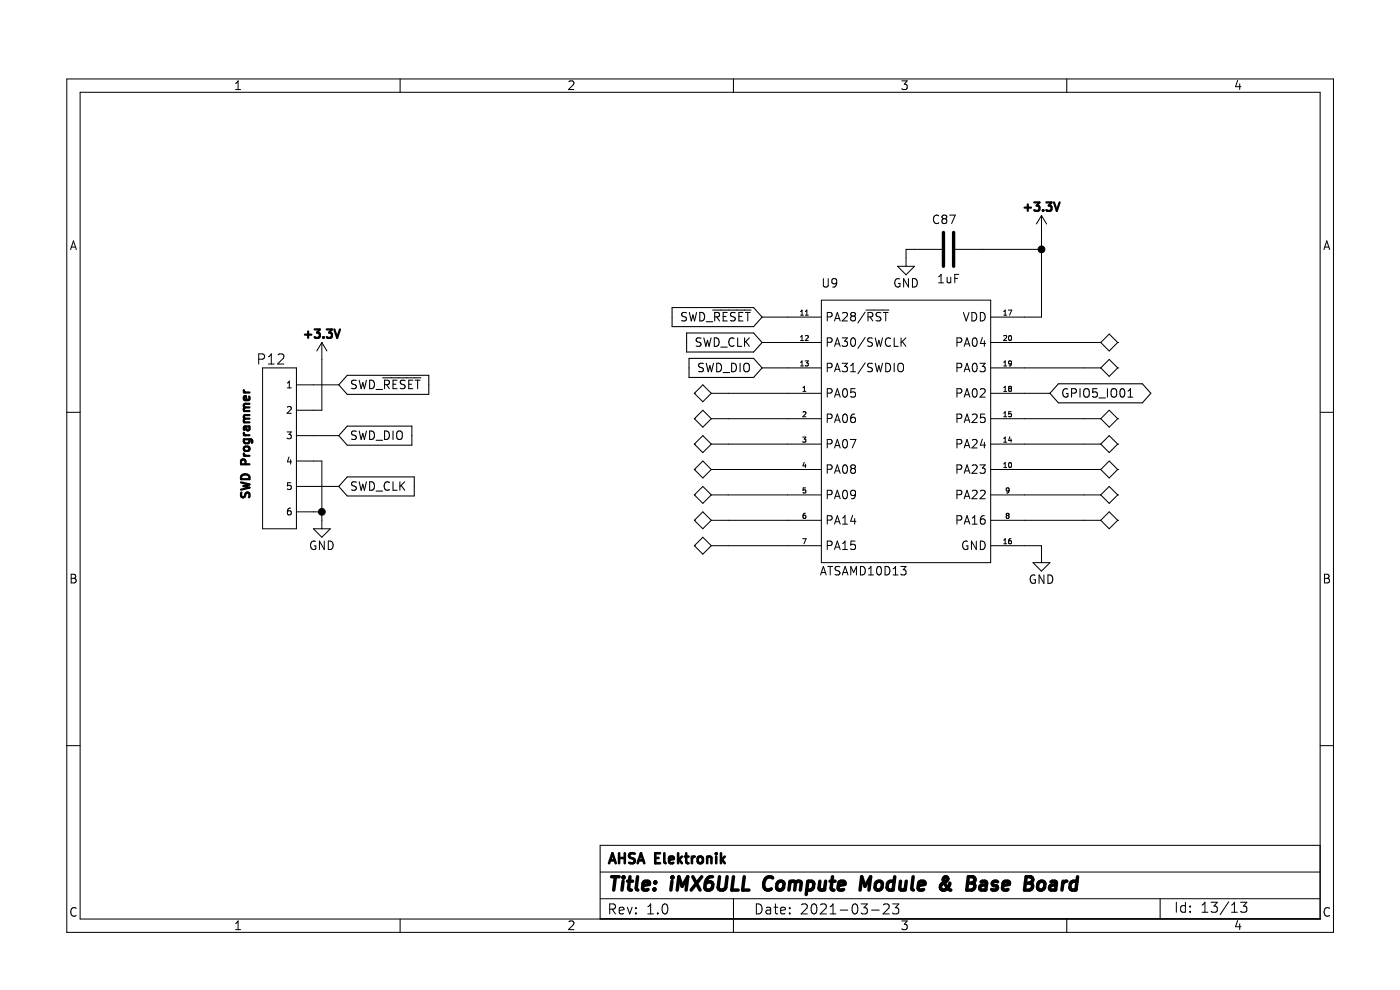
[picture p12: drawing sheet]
(kicad_sch (version 20210621) (generator eeschema)

 (paper "A5")

 (title_block
  (title "iMX6ULL Compute Module & Base Board")
  (date "2021-03-23")
  (rev "1.0")
  (company "AHSA Elektronik"))

 (lib_symbols
  (symbol "abdullah:+3.3V" (power) (pin_names (offset 0)) (in_bom yes) (on_board yes)
   (property "Reference" "#PWR" (id 0) (at 0 -3.81 0) (effects (font (size 1.27 1.27)) hide))
   (property "Value" "+3.3V" (id 1) (at 0 3.81 0) (effects (font (size 1.27 1.27) bold)))
   (property "Footprint" "" (id 2) (at 0 0 0) (effects (font (size 1.27 1.27)) hide))
   (property "Datasheet" "" (id 3) (at 0 0 0) (effects (font (size 1.27 1.27)) hide))
   (symbol "+3.3V_0_1"
    (polyline (pts (xy -0.762 1.27) (xy 0 2.54)) (stroke (width 0)) (fill (type none)))
    (polyline (pts (xy 0 0) (xy 0 2.54)) (stroke (width 0)) (fill (type none)))
    (polyline (pts (xy 0 2.54) (xy 0.762 1.27)) (stroke (width 0)) (fill (type none))))
   (symbol "+3.3V_1_1"
    (pin power_in line (at 0 0 90) (length 0) hide (name "+3V3" (effects (font (size 1.27 1.27)))) (number "1" (effects (font (size 1.27 1.27)))))))
  (symbol "abdullah:ATSAMD10D13" (in_bom yes) (on_board yes)
   (property "Reference" "U" (id 0) (at 6.35 5.08 0) (effects (font (size 1.27 1.27))))
   (property "Value" "ATSAMD10D13" (id 1) (at 11.43 -38.1 0) (effects (font (size 1.27 1.27))))
   (property "Footprint" "" (id 2) (at -17.78 11.43 0) (effects (font (size 1.27 1.27)) hide))
   (property "Datasheet" "" (id 3) (at -17.78 11.43 0) (effects (font (size 1.27 1.27)) hide))
   (symbol "ATSAMD10D13_0_0"
    (pin unspecified line (at 0 -11.43 0) (length 5.08) (name "PA05" (effects (font (size 1.27 1.27)))) (number "1" (effects (font (size 0.762 0.762)))))
    (pin unspecified line (at 35.56 -22.86 180) (length 5.08) (name "PA23" (effects (font (size 1.27 1.27)))) (number "10" (effects (font (size 0.762 0.762)))))
    (pin unspecified line (at 0 0 0) (length 5.08) (name "PA28/~{RST}" (effects (font (size 1.27 1.27)))) (number "11" (effects (font (size 0.762 0.762)))))
    (pin unspecified line (at 0 -3.81 0) (length 5.08) (name "PA30/SWCLK" (effects (font (size 1.27 1.27)))) (number "12" (effects (font (size 0.762 0.762)))))
    (pin unspecified line (at 0 -7.62 0) (length 5.08) (name "PA31/SWDIO" (effects (font (size 1.27 1.27)))) (number "13" (effects (font (size 0.762 0.762)))))
    (pin unspecified line (at 35.56 -19.05 180) (length 5.08) (name "PA24" (effects (font (size 1.27 1.27)))) (number "14" (effects (font (size 0.762 0.762)))))
    (pin unspecified line (at 35.56 -15.24 180) (length 5.08) (name "PA25" (effects (font (size 1.27 1.27)))) (number "15" (effects (font (size 0.762 0.762)))))
    (pin unspecified line (at 35.56 -34.29 180) (length 5.08) (name "GND" (effects (font (size 1.27 1.27)))) (number "16" (effects (font (size 0.762 0.762)))))
    (pin unspecified line (at 35.56 0 180) (length 5.08) (name "VDD" (effects (font (size 1.27 1.27)))) (number "17" (effects (font (size 0.762 0.762)))))
    (pin unspecified line (at 35.56 -11.43 180) (length 5.08) (name "PA02" (effects (font (size 1.27 1.27)))) (number "18" (effects (font (size 0.762 0.762)))))
    (pin unspecified line (at 35.56 -7.62 180) (length 5.08) (name "PA03" (effects (font (size 1.27 1.27)))) (number "19" (effects (font (size 0.762 0.762)))))
    (pin unspecified line (at 0 -15.24 0) (length 5.08) (name "PA06" (effects (font (size 1.27 1.27)))) (number "2" (effects (font (size 0.762 0.762)))))
    (pin unspecified line (at 35.56 -3.81 180) (length 5.08) (name "PA04" (effects (font (size 1.27 1.27)))) (number "20" (effects (font (size 0.762 0.762)))))
    (pin unspecified line (at 0 -19.05 0) (length 5.08) (name "PA07" (effects (font (size 1.27 1.27)))) (number "3" (effects (font (size 0.762 0.762)))))
    (pin unspecified line (at 0 -22.86 0) (length 5.08) (name "PA08" (effects (font (size 1.27 1.27)))) (number "4" (effects (font (size 0.762 0.762)))))
    (pin unspecified line (at 0 -26.67 0) (length 5.08) (name "PA09" (effects (font (size 1.27 1.27)))) (number "5" (effects (font (size 0.762 0.762)))))
    (pin unspecified line (at 0 -30.48 0) (length 5.08) (name "PA14" (effects (font (size 1.27 1.27)))) (number "6" (effects (font (size 0.762 0.762)))))
    (pin unspecified line (at 0 -34.29 0) (length 5.08) (name "PA15" (effects (font (size 1.27 1.27)))) (number "7" (effects (font (size 0.762 0.762)))))
    (pin unspecified line (at 35.56 -30.48 180) (length 5.08) (name "PA16" (effects (font (size 1.27 1.27)))) (number "8" (effects (font (size 0.762 0.762)))))
    (pin unspecified line (at 35.56 -26.67 180) (length 5.08) (name "PA22" (effects (font (size 1.27 1.27)))) (number "9" (effects (font (size 0.762 0.762))))))
   (symbol "ATSAMD10D13_0_1"
    (rectangle (start 5.08 2.54) (end 30.48 -36.83) (stroke (width 0.1524)) (fill (type background)))))
  (symbol "abdullah:C-hrz" (pin_numbers hide) (pin_names (offset 0.254)) (in_bom yes) (on_board yes)
   (property "Reference" "C" (id 0) (at -0.0254 4.445 0) (effects (font (size 1.27 1.27))))
   (property "Value" "C-hrz" (id 1) (at -0.0254 -4.445 0) (effects (font (size 1.27 1.27))))
   (property "Footprint" "" (id 2) (at 0 0 0) (effects (font (size 1.524 1.524))))
   (property "Datasheet" "" (id 3) (at 0 0 0) (effects (font (size 1.524 1.524))))
   (property "Voltage" "V" (id 4) (at -0.0254 -6.985 0) (effects (font (size 1.016 1.016)) hide))
   (property "Details" "Capacitor Ceramic Chip SMD 100nF 50V 0805 5%" (id 5) (at 0 0 0) (effects (font (size 1.27 1.27)) hide))
   (symbol "C-hrz_0_1"
    (polyline (pts (xy -0.7874 -2.54) (xy -0.7874 2.54)) (stroke (width 0.508)) (fill (type none)))
    (polyline (pts (xy 0.7366 -2.54) (xy 0.7366 2.54)) (stroke (width 0.508)) (fill (type none))))
   (symbol "C-hrz_1_1"
    (pin passive line (at -5.08 0 0) (length 4.318) (name "~" (effects (font (size 1.016 1.016)))) (number "1" (effects (font (size 1.016 1.016)))))
    (pin passive line (at 5.08 0 180) (length 4.318) (name "~" (effects (font (size 1.016 1.016)))) (number "2" (effects (font (size 1.016 1.016)))))))
  (symbol "abdullah:CONNECTOR-6" (pin_numbers hide) (in_bom yes) (on_board yes)
   (property "Reference" "P" (id 0) (at -1.27 11.43 0) (effects (font (size 1.524 1.524))))
   (property "Value" "CONNECTOR-6" (id 1) (at -3.81 1.27 90) (effects (font (size 1.27 1.27))))
   (property "Footprint" "" (id 2) (at 0 0 0) (effects (font (size 1.524 1.524))))
   (property "Datasheet" "" (id 3) (at 0 0 0) (effects (font (size 1.524 1.524))))
   (symbol "CONNECTOR-6_0_0"
    (pin bidirectional line (at 5.08 -7.62 180) (length 2.54) (name "5" (effects (font (size 1.016 1.016)))) (number "5" (effects (font (size 0.635 0.635))))))
   (symbol "CONNECTOR-6_0_1"
    (rectangle (start 2.54 10.16) (end -2.54 -13.97) (stroke (width 0)) (fill (type background))))
   (symbol "CONNECTOR-6_1_1"
    (pin bidirectional line (at 5.08 7.62 180) (length 2.54) (name "1" (effects (font (size 1.016 1.016)))) (number "1" (effects (font (size 0.635 0.635)))))
    (pin bidirectional line (at 5.08 3.81 180) (length 2.54) (name "2" (effects (font (size 1.016 1.016)))) (number "2" (effects (font (size 0.635 0.635)))))
    (pin bidirectional line (at 5.08 0 180) (length 2.54) (name "3" (effects (font (size 1.016 1.016)))) (number "3" (effects (font (size 0.635 0.635)))))
    (pin bidirectional line (at 5.08 -3.81 180) (length 2.54) (name "4" (effects (font (size 1.016 1.016)))) (number "4" (effects (font (size 0.635 0.635)))))
    (pin input line (at 5.08 -11.43 180) (length 2.54) (name "6" (effects (font (size 1.016 1.016)))) (number "6" (effects (font (size 0.635 0.635)))))))
  (symbol "abdullah:GND" (power) (pin_names (offset 0)) (in_bom yes) (on_board yes)
   (property "Reference" "#PWR" (id 0) (at 0 -6.35 0) (effects (font (size 1.27 1.27)) hide))
   (property "Value" "GND" (id 1) (at 0 -3.81 0) (effects (font (size 1.27 1.27))))
   (property "Footprint" "" (id 2) (at 0 0 0) (effects (font (size 1.27 1.27)) hide))
   (property "Datasheet" "" (id 3) (at 0 0 0) (effects (font (size 1.27 1.27)) hide))
   (symbol "GND_0_1"
    (polyline (pts (xy 0 0) (xy 0 -1.27) (xy 1.27 -1.27) (xy 0 -2.54) (xy -1.27 -1.27) (xy 0 -1.27)) (stroke (width 0)) (fill (type none))))
   (symbol "GND_1_1"
    (pin power_in line (at 0 0 270) (length 0) hide (name "GND" (effects (font (size 1.27 1.27)))) (number "1" (effects (font (size 1.27 1.27)))))))
  (symbol "abdullah:TEST_POINT" (pin_numbers hide) (pin_names hide) (in_bom yes) (on_board yes)
   (property "Reference" "TP" (id 0) (at 0 7.62 0) (effects (font (size 1.016 1.016))))
   (property "Value" "TEST_POINT" (id 1) (at 0 6.35 0) (effects (font (size 0.762 0.762))))
   (property "Footprint" "" (id 2) (at 0 0 0) (effects (font (size 1.524 1.524))))
   (property "Datasheet" "" (id 3) (at 0 0 0) (effects (font (size 1.524 1.524))))
   (symbol "TEST_POINT_0_1"
    (polyline (pts (xy 0 5.08) (xy -1.27 3.81) (xy 0 2.54) (xy 1.27 3.81) (xy 0 5.08) (xy 0 5.08)) (stroke (width 0)) (fill (type none))))
   (symbol "TEST_POINT_1_1"
    (pin passive line (at 0 0 90) (length 2.54) (name "~" (effects (font (size 1.016 1.016)))) (number "1" (effects (font (size 1.016 1.016))))))))

 (junction (at 48.26 74.93) (diameter 1.016) (color 0 0 0 0))
 (junction (at 156.21 35.56) (diameter 1.016) (color 0 0 0 0))

 (wire (pts (xy 46.99 63.5) (xy 50.8 63.5)) (stroke (width 0) (type solid) (color 0 0 0 0)))
 (wire (pts (xy 46.99 67.31) (xy 48.26 67.31)) (stroke (width 0) (type solid) (color 0 0 0 0)))
 (wire (pts (xy 46.99 74.93) (xy 48.26 74.93)) (stroke (width 0) (type solid) (color 0 0 0 0)))
 (wire (pts (xy 48.26 52.07) (xy 48.26 59.69)) (stroke (width 0) (type solid) (color 0 0 0 0)))
 (wire (pts (xy 48.26 59.69) (xy 46.99 59.69)) (stroke (width 0) (type solid) (color 0 0 0 0)))
 (wire (pts (xy 48.26 67.31) (xy 48.26 74.93)) (stroke (width 0) (type solid) (color 0 0 0 0)))
 (wire (pts (xy 48.26 74.93) (xy 48.26 76.2)) (stroke (width 0) (type solid) (color 0 0 0 0)))
 (wire (pts (xy 50.8 55.88) (xy 46.99 55.88)) (stroke (width 0) (type solid) (color 0 0 0 0)))
 (wire (pts (xy 50.8 71.12) (xy 46.99 71.12)) (stroke (width 0) (type solid) (color 0 0 0 0)))
 (wire (pts (xy 109.22 57.15) (xy 118.11 57.15)) (stroke (width 0) (type solid) (color 0 0 0 0)))
 (wire (pts (xy 109.22 60.96) (xy 118.11 60.96)) (stroke (width 0) (type solid) (color 0 0 0 0)))
 (wire (pts (xy 109.22 64.77) (xy 118.11 64.77)) (stroke (width 0) (type solid) (color 0 0 0 0)))
 (wire (pts (xy 109.22 68.58) (xy 118.11 68.58)) (stroke (width 0) (type solid) (color 0 0 0 0)))
 (wire (pts (xy 109.22 72.39) (xy 118.11 72.39)) (stroke (width 0) (type solid) (color 0 0 0 0)))
 (wire (pts (xy 109.22 76.2) (xy 118.11 76.2)) (stroke (width 0) (type solid) (color 0 0 0 0)))
 (wire (pts (xy 109.22 80.01) (xy 118.11 80.01)) (stroke (width 0) (type solid) (color 0 0 0 0)))
 (wire (pts (xy 114.3 45.72) (xy 118.11 45.72)) (stroke (width 0) (type solid) (color 0 0 0 0)))
 (wire (pts (xy 114.3 49.53) (xy 118.11 49.53)) (stroke (width 0) (type solid) (color 0 0 0 0)))
 (wire (pts (xy 114.3 53.34) (xy 118.11 53.34)) (stroke (width 0) (type solid) (color 0 0 0 0)))
 (wire (pts (xy 135.89 35.56) (xy 135.89 36.83)) (stroke (width 0) (type solid) (color 0 0 0 0)))
 (wire (pts (xy 137.16 35.56) (xy 135.89 35.56)) (stroke (width 0) (type solid) (color 0 0 0 0)))
 (wire (pts (xy 147.32 35.56) (xy 156.21 35.56)) (stroke (width 0) (type solid) (color 0 0 0 0)))
 (wire (pts (xy 153.67 76.2) (xy 162.56 76.2)) (stroke (width 0) (type solid) (color 0 0 0 0)))
 (wire (pts (xy 153.67 80.01) (xy 156.21 80.01)) (stroke (width 0) (type solid) (color 0 0 0 0)))
 (wire (pts (xy 156.21 33.02) (xy 156.21 35.56)) (stroke (width 0) (type solid) (color 0 0 0 0)))
 (wire (pts (xy 156.21 35.56) (xy 156.21 45.72)) (stroke (width 0) (type solid) (color 0 0 0 0)))
 (wire (pts (xy 156.21 45.72) (xy 153.67 45.72)) (stroke (width 0) (type solid) (color 0 0 0 0)))
 (wire (pts (xy 156.21 80.01) (xy 156.21 81.28)) (stroke (width 0) (type solid) (color 0 0 0 0)))
 (wire (pts (xy 157.48 57.15) (xy 153.67 57.15)) (stroke (width 0) (type solid) (color 0 0 0 0)))
 (wire (pts (xy 162.56 49.53) (xy 153.67 49.53)) (stroke (width 0) (type solid) (color 0 0 0 0)))
 (wire (pts (xy 162.56 53.34) (xy 153.67 53.34)) (stroke (width 0) (type solid) (color 0 0 0 0)))
 (wire (pts (xy 162.56 60.96) (xy 153.67 60.96)) (stroke (width 0) (type solid) (color 0 0 0 0)))
 (wire (pts (xy 162.56 64.77) (xy 153.67 64.77)) (stroke (width 0) (type solid) (color 0 0 0 0)))
 (wire (pts (xy 162.56 68.58) (xy 153.67 68.58)) (stroke (width 0) (type solid) (color 0 0 0 0)))
 (wire (pts (xy 162.56 72.39) (xy 153.67 72.39)) (stroke (width 0) (type solid) (color 0 0 0 0)))

 (global_label "SWD_~{RESET}" (shape input) (at 50.8 55.88 0) (effects (font (size 1.27 1.27)) (justify left))
  (property "Intersheet References" "${INTERSHEET_REFS}" (id 0) (at 256.54 -87.63 0) (effects (font (size 1.27 1.27)) (justify left) hide)))
 (global_label "SWD_DIO" (shape input) (at 50.8 63.5 0) (effects (font (size 1.27 1.27)) (justify left))
  (property "Intersheet References" "${INTERSHEET_REFS}" (id 0) (at 256.54 -87.63 0) (effects (font (size 1.27 1.27)) (justify left) hide)))
 (global_label "SWD_CLK" (shape input) (at 50.8 71.12 0) (effects (font (size 1.27 1.27)) (justify left))
  (property "Intersheet References" "${INTERSHEET_REFS}" (id 0) (at 256.54 -87.63 0) (effects (font (size 1.27 1.27)) (justify left) hide)))
 (global_label "SWD_~{RESET}" (shape input) (at 114.3 45.72 180) (effects (font (size 1.27 1.27)) (justify right))
  (property "Intersheet References" "${INTERSHEET_REFS}" (id 0) (at 78.74 -10.16 0) (effects (font (size 1.27 1.27)) hide)))
 (global_label "SWD_CLK" (shape input) (at 114.3 49.53 180) (effects (font (size 1.27 1.27)) (justify right))
  (property "Intersheet References" "${INTERSHEET_REFS}" (id 0) (at 78.74 12.7 0) (effects (font (size 1.27 1.27)) hide)))
 (global_label "SWD_DIO" (shape input) (at 114.3 53.34 180) (effects (font (size 1.27 1.27)) (justify right))
  (property "Intersheet References" "${INTERSHEET_REFS}" (id 0) (at 78.74 1.27 0) (effects (font (size 1.27 1.27)) hide)))
 (global_label "GPIO5_IO01" (shape bidirectional) (at 157.48 57.15 0) (fields_autoplaced) (effects (font (size 1.27 1.27)) (justify left))
  (property "Intersheet References" "${INTERSHEET_REFS}" (id 0) (at 171.0268 57.2294 0) (effects (font (size 1.27 1.27)) (justify left) hide)))

 (symbol (lib_id "abdullah:+3.3V") (at 48.26 52.07 0) (unit 1) (in_bom yes) (on_board yes)
  (property "Reference" "#PWR0164" (id 0) (at 48.26 55.88 0) (effects (font (size 1.27 1.27)) hide))
  (property "Value" "+3.3V" (id 1) (at 48.26 48.26 0) (effects (font (size 1.27 1.27) bold)))
  (property "Footprint" "" (id 2) (at 48.26 52.07 0) (effects (font (size 1.27 1.27)) hide))
  (property "Datasheet" "" (id 3) (at 48.26 52.07 0) (effects (font (size 1.27 1.27)) hide)) (pin "1"))

 (symbol (lib_id "abdullah:+3.3V") (at 156.21 33.02 0) (unit 1) (in_bom yes) (on_board yes)
  (property "Reference" "#PWR0163" (id 0) (at 156.21 36.83 0) (effects (font (size 1.27 1.27)) hide))
  (property "Value" "+3.3V" (id 1) (at 156.21 29.21 0) (effects (font (size 1.27 1.27) bold)))
  (property "Footprint" "" (id 2) (at 156.21 33.02 0) (effects (font (size 1.27 1.27)) hide))
  (property "Datasheet" "" (id 3) (at 156.21 33.02 0) (effects (font (size 1.27 1.27)) hide)) (pin "1"))

 (symbol (lib_id "abdullah:GND") (at 48.26 76.2 0) (unit 1) (in_bom yes) (on_board yes)
  (property "Reference" "#PWR0167" (id 0) (at 48.26 82.55 0) (effects (font (size 1.27 1.27)) hide))
  (property "Value" "GND" (id 1) (at 48.26 80.01 0))
  (property "Footprint" "" (id 2) (at 48.26 76.2 0) (effects (font (size 1.27 1.27)) hide))
  (property "Datasheet" "" (id 3) (at 48.26 76.2 0) (effects (font (size 1.27 1.27)) hide)) (pin "1"))

 (symbol (lib_id "abdullah:GND") (at 135.89 36.83 0) (unit 1) (in_bom yes) (on_board yes)
  (property "Reference" "#PWR0165" (id 0) (at 135.89 43.18 0) (effects (font (size 1.27 1.27)) hide))
  (property "Value" "GND" (id 1) (at 135.89 40.64 0))
  (property "Footprint" "" (id 2) (at 135.89 36.83 0) (effects (font (size 1.27 1.27)) hide))
  (property "Datasheet" "" (id 3) (at 135.89 36.83 0) (effects (font (size 1.27 1.27)) hide)) (pin "1"))

 (symbol (lib_id "abdullah:GND") (at 156.21 81.28 0) (unit 1) (in_bom yes) (on_board yes)
  (property "Reference" "#PWR0166" (id 0) (at 156.21 87.63 0) (effects (font (size 1.27 1.27)) hide))
  (property "Value" "GND" (id 1) (at 156.21 85.09 0))
  (property "Footprint" "" (id 2) (at 156.21 81.28 0) (effects (font (size 1.27 1.27)) hide))
  (property "Datasheet" "" (id 3) (at 156.21 81.28 0) (effects (font (size 1.27 1.27)) hide)) (pin "1"))

 (symbol (lib_id "abdullah:TEST_POINT") (at 109.22 57.15 90) (unit 1) (in_bom yes) (on_board yes)
  (property "Reference" "TP13" (id 0) (at 101.6 57.15 0) (effects (font (size 1.016 1.016)) hide))
  (property "Value" "TEST_POINT" (id 1) (at 102.87 57.15 0) (effects (font (size 0.762 0.762)) hide))
  (property "Footprint" "new-abdullah:TP-40th-Without-Silkscreen" (id 2) (at 109.22 57.15 0) (effects (font (size 1.524 1.524)) hide))
  (property "Datasheet" "" (id 3) (at 109.22 57.15 0) (effects (font (size 1.524 1.524)))) (pin "1"))

 (symbol (lib_id "abdullah:TEST_POINT") (at 109.22 60.96 90) (unit 1) (in_bom yes) (on_board yes)
  (property "Reference" "TP14" (id 0) (at 101.6 60.96 0) (effects (font (size 1.016 1.016)) hide))
  (property "Value" "TEST_POINT" (id 1) (at 102.87 60.96 0) (effects (font (size 0.762 0.762)) hide))
  (property "Footprint" "new-abdullah:TP-40th-Without-Silkscreen" (id 2) (at 109.22 60.96 0) (effects (font (size 1.524 1.524)) hide))
  (property "Datasheet" "" (id 3) (at 109.22 60.96 0) (effects (font (size 1.524 1.524)))) (pin "1"))

 (symbol (lib_id "abdullah:TEST_POINT") (at 109.22 64.77 90) (mirror x) (unit 1) (in_bom yes) (on_board yes)
  (property "Reference" "TP9" (id 0) (at 101.6 64.77 0) (effects (font (size 1.016 1.016)) hide))
  (property "Value" "TEST_POINT" (id 1) (at 102.87 64.77 0) (effects (font (size 0.762 0.762)) hide))
  (property "Footprint" "new-abdullah:TP-40th-Without-Silkscreen" (id 2) (at 109.22 64.77 0) (effects (font (size 1.524 1.524)) hide))
  (property "Datasheet" "" (id 3) (at 109.22 64.77 0) (effects (font (size 1.524 1.524)))) (pin "1"))

 (symbol (lib_id "abdullah:TEST_POINT") (at 109.22 68.58 90) (unit 1) (in_bom yes) (on_board yes)
  (property "Reference" "TP11" (id 0) (at 101.6 68.58 0) (effects (font (size 1.016 1.016)) hide))
  (property "Value" "TEST_POINT" (id 1) (at 102.87 68.58 0) (effects (font (size 0.762 0.762)) hide))
  (property "Footprint" "new-abdullah:TP-40th-Without-Silkscreen" (id 2) (at 109.22 68.58 0) (effects (font (size 1.524 1.524)) hide))
  (property "Datasheet" "" (id 3) (at 109.22 68.58 0) (effects (font (size 1.524 1.524)))) (pin "1"))

 (symbol (lib_id "abdullah:TEST_POINT") (at 109.22 72.39 90) (mirror x) (unit 1) (in_bom yes) (on_board yes)
  (property "Reference" "TP2" (id 0) (at 101.6 72.39 0) (effects (font (size 1.016 1.016)) hide))
  (property "Value" "TEST_POINT" (id 1) (at 102.87 72.39 0) (effects (font (size 0.762 0.762)) hide))
  (property "Footprint" "new-abdullah:TP-40th-Without-Silkscreen" (id 2) (at 109.22 72.39 0) (effects (font (size 1.524 1.524)) hide))
  (property "Datasheet" "" (id 3) (at 109.22 72.39 0) (effects (font (size 1.524 1.524)))) (pin "1"))

 (symbol (lib_id "abdullah:TEST_POINT") (at 109.22 76.2 90) (mirror x) (unit 1) (in_bom yes) (on_board yes)
  (property "Reference" "TP4" (id 0) (at 101.6 76.2 0) (effects (font (size 1.016 1.016)) hide))
  (property "Value" "TEST_POINT" (id 1) (at 102.87 76.2 0) (effects (font (size 0.762 0.762)) hide))
  (property "Footprint" "new-abdullah:TP-40th-Without-Silkscreen" (id 2) (at 109.22 76.2 0) (effects (font (size 1.524 1.524)) hide))
  (property "Datasheet" "" (id 3) (at 109.22 76.2 0) (effects (font (size 1.524 1.524)))) (pin "1"))

 (symbol (lib_id "abdullah:TEST_POINT") (at 109.22 80.01 90) (mirror x) (unit 1) (in_bom yes) (on_board yes)
  (property "Reference" "TP6" (id 0) (at 101.6 80.01 0) (effects (font (size 1.016 1.016)) hide))
  (property "Value" "TEST_POINT" (id 1) (at 102.87 80.01 0) (effects (font (size 0.762 0.762)) hide))
  (property "Footprint" "new-abdullah:TP-40th-Without-Silkscreen" (id 2) (at 109.22 80.01 0) (effects (font (size 1.524 1.524)) hide))
  (property "Datasheet" "" (id 3) (at 109.22 80.01 0) (effects (font (size 1.524 1.524)))) (pin "1"))

 (symbol (lib_id "abdullah:TEST_POINT") (at 162.56 49.53 270) (unit 1) (in_bom yes) (on_board yes)
  (property "Reference" "TP1" (id 0) (at 170.18 49.53 0) (effects (font (size 1.016 1.016)) hide))
  (property "Value" "TEST_POINT" (id 1) (at 168.91 49.53 0) (effects (font (size 0.762 0.762)) hide))
  (property "Footprint" "new-abdullah:TP-40th-Without-Silkscreen" (id 2) (at 162.56 49.53 0) (effects (font (size 1.524 1.524)) hide))
  (property "Datasheet" "" (id 3) (at 162.56 49.53 0) (effects (font (size 1.524 1.524)))) (pin "1"))

 (symbol (lib_id "abdullah:TEST_POINT") (at 162.56 53.34 270) (mirror x) (unit 1) (in_bom yes) (on_board yes)
  (property "Reference" "TP12" (id 0) (at 170.18 53.34 0) (effects (font (size 1.016 1.016)) hide))
  (property "Value" "TEST_POINT" (id 1) (at 168.91 53.34 0) (effects (font (size 0.762 0.762)) hide))
  (property "Footprint" "new-abdullah:TP-40th-Without-Silkscreen" (id 2) (at 162.56 53.34 0) (effects (font (size 1.524 1.524)) hide))
  (property "Datasheet" "" (id 3) (at 162.56 53.34 0) (effects (font (size 1.524 1.524)))) (pin "1"))

 (symbol (lib_id "abdullah:TEST_POINT") (at 162.56 60.96 270) (unit 1) (in_bom yes) (on_board yes)
  (property "Reference" "TP3" (id 0) (at 170.18 60.96 0) (effects (font (size 1.016 1.016)) hide))
  (property "Value" "TEST_POINT" (id 1) (at 168.91 60.96 0) (effects (font (size 0.762 0.762)) hide))
  (property "Footprint" "new-abdullah:TP-40th-Without-Silkscreen" (id 2) (at 162.56 60.96 0) (effects (font (size 1.524 1.524)) hide))
  (property "Datasheet" "" (id 3) (at 162.56 60.96 0) (effects (font (size 1.524 1.524)))) (pin "1"))

 (symbol (lib_id "abdullah:TEST_POINT") (at 162.56 64.77 270) (unit 1) (in_bom yes) (on_board yes)
  (property "Reference" "TP5" (id 0) (at 170.18 64.77 0) (effects (font (size 1.016 1.016)) hide))
  (property "Value" "TEST_POINT" (id 1) (at 168.91 64.77 0) (effects (font (size 0.762 0.762)) hide))
  (property "Footprint" "new-abdullah:TP-40th-Without-Silkscreen" (id 2) (at 162.56 64.77 0) (effects (font (size 1.524 1.524)) hide))
  (property "Datasheet" "" (id 3) (at 162.56 64.77 0) (effects (font (size 1.524 1.524)))) (pin "1"))

 (symbol (lib_id "abdullah:TEST_POINT") (at 162.56 68.58 270) (unit 1) (in_bom yes) (on_board yes)
  (property "Reference" "TP10" (id 0) (at 170.18 68.58 0) (effects (font (size 1.016 1.016)) hide))
  (property "Value" "TEST_POINT" (id 1) (at 168.91 68.58 0) (effects (font (size 0.762 0.762)) hide))
  (property "Footprint" "new-abdullah:TP-40th-Without-Silkscreen" (id 2) (at 162.56 68.58 0) (effects (font (size 1.524 1.524)) hide))
  (property "Datasheet" "" (id 3) (at 162.56 68.58 0) (effects (font (size 1.524 1.524)))) (pin "1"))

 (symbol (lib_id "abdullah:TEST_POINT") (at 162.56 72.39 270) (mirror x) (unit 1) (in_bom yes) (on_board yes)
  (property "Reference" "TP8" (id 0) (at 170.18 72.39 0) (effects (font (size 1.016 1.016)) hide))
  (property "Value" "TEST_POINT" (id 1) (at 168.91 72.39 0) (effects (font (size 0.762 0.762)) hide))
  (property "Footprint" "new-abdullah:TP-40th-Without-Silkscreen" (id 2) (at 162.56 72.39 0) (effects (font (size 1.524 1.524)) hide))
  (property "Datasheet" "" (id 3) (at 162.56 72.39 0) (effects (font (size 1.524 1.524)))) (pin "1"))

 (symbol (lib_id "abdullah:TEST_POINT") (at 162.56 76.2 270) (mirror x) (unit 1) (in_bom yes) (on_board yes)
  (property "Reference" "TP7" (id 0) (at 170.18 76.2 0) (effects (font (size 1.016 1.016)) hide))
  (property "Value" "TEST_POINT" (id 1) (at 168.91 76.2 0) (effects (font (size 0.762 0.762)) hide))
  (property "Footprint" "new-abdullah:TP-40th-Without-Silkscreen" (id 2) (at 162.56 76.2 0) (effects (font (size 1.524 1.524)) hide))
  (property "Datasheet" "" (id 3) (at 162.56 76.2 0) (effects (font (size 1.524 1.524)))) (pin "1"))

 (symbol (lib_id "abdullah:C-hrz") (at 142.24 35.56 0) (mirror y) (unit 1) (in_bom yes) (on_board yes)
  (property "Reference" "C87" (id 0) (at 143.5354 31.115 0) (effects (font (size 1.27 1.27)) (justify left)))
  (property "Value" "1uF" (id 1) (at 142.2654 40.005 0))
  (property "Footprint" "new-abdullah:IPC-SMD-C-0402" (id 2) (at 142.24 35.56 0) (effects (font (size 1.524 1.524)) hide))
  (property "Datasheet" "" (id 3) (at 142.24 35.56 0) (effects (font (size 1.524 1.524)) hide)) (pin "1") (pin "2"))

 (symbol (lib_id "abdullah:CONNECTOR-6") (at 41.91 63.5 0) (unit 1) (in_bom yes) (on_board yes)
  (property "Reference" "P12" (id 0) (at 40.64 52.07 0) (effects (font (size 1.524 1.524))))
  (property "Value" "SWD Programmer" (id 1) (at 36.83 64.77 90) (effects (font (size 1.27 1.27) bold)))
  (property "Footprint" "new-abdullah:TC2030-IDC-NL-FP-6-pin" (id 2) (at 41.91 63.5 0) (effects (font (size 1.524 1.524)) hide))
  (property "Datasheet" "" (id 3) (at 41.91 63.5 0) (effects (font (size 1.524 1.524)))) (pin "5") (pin "1") (pin "2") (pin "3") (pin "4") (pin "6"))

 (symbol (lib_id "abdullah:ATSAMD10D13") (at 118.11 45.72 0) (unit 1) (in_bom yes) (on_board yes)
  (property "Reference" "U9" (id 0) (at 124.46 40.64 0))
  (property "Value" "ATSAMD10D13" (id 1) (at 129.54 83.82 0))
  (property "Footprint" "new-abdullah:IPC-SOIC-20" (id 2) (at 100.33 34.29 0) (effects (font (size 1.27 1.27)) hide))
  (property "Datasheet" "" (id 3) (at 100.33 34.29 0) (effects (font (size 1.27 1.27)) hide)) (pin "1") (pin "10") (pin "11") (pin "12") (pin "13") (pin "14") (pin "15") (pin "16") (pin "17") (pin "18") (pin "19") (pin "2") (pin "20") (pin "3") (pin "4") (pin "5") (pin "6") (pin "7") (pin "8") (pin "9")))
